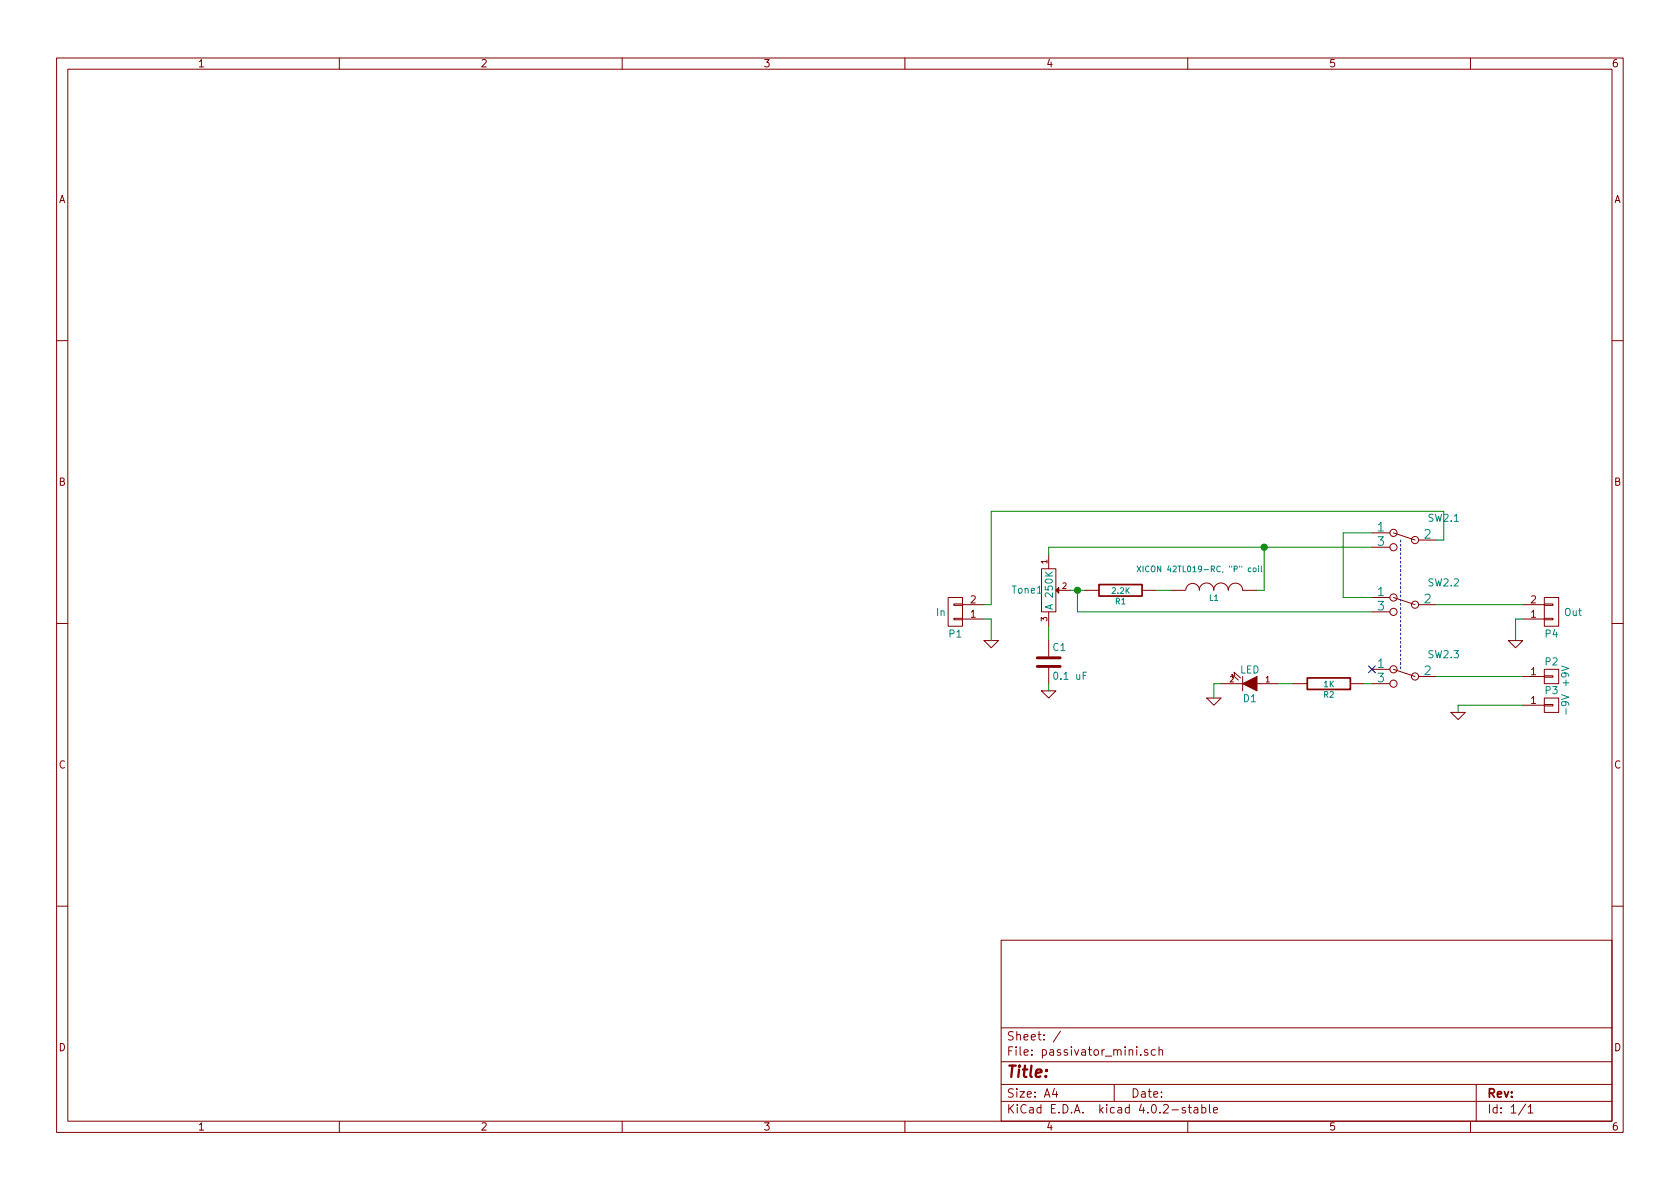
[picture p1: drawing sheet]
EESchema Schematic File Version 2
LIBS:passivator_mini-rescue
LIBS:USER
LIBS:device
LIBS:conn
LIBS:analog_switches
LIBS:power
LIBS:passivator_mini-cache
EELAYER 25 0
EELAYER END
$Descr A4 11693 8268
encoding utf-8
Sheet 1 1
Title ""
Date ""
Rev ""
Comp ""
Comment1 ""
Comment2 ""
Comment3 ""
Comment4 ""
$EndDescr
$Comp
L POT Tone1
U 1 1
P 7300 4100
F 0 "Tone1" V 7300 3950 50  0000 C CNN
F 1 "A 250K" H 7300 4100 50  0000 C CNN
F 2 "" H 7300 4100 60  0000 C CNN
F 3 "" H 7300 4100 60  0000 C CNN
	1    7300 4100
	0    1    1    0   
$EndComp
$Comp
L R-RESCUE-passivator_mini R1
U 1 1
P 7800 4100
F 0 "R1" V 7880 4100 40  0000 C CNN
F 1 "2.2K" V 7807 4101 40  0000 C CNN
F 2 "" V 7730 4100 30  0000 C CNN
F 3 "" H 7800 4100 30  0000 C CNN
	1    7800 4100
	0    1    1    0   
$EndComp
$Comp
L INDUCTOR L1
U 1 1
P 8450 4100
F 0 "L1" V 8400 4100 40  0000 C CNN
F 1 "XICON 42TL019-RC, \"P\" coil" V 8600 4200 40  0000 C CNN
F 2 "" H 8450 4100 60  0000 C CNN
F 3 "" H 8450 4100 60  0000 C CNN
	1    8450 4100
	0    -1   -1   0   
$EndComp
$Comp
L CONN_01X02 P1
U 1 1
P 6650 4250
F 0 "P1" H 6650 4400 50  0000 C CNN
F 1 "In" H 6750 4250 50  0000 C CNN
F 2 "" H 6650 4250 60  0000 C CNN
F 3 "" H 6650 4250 60  0000 C CNN
	1    6650 4250
	-1   0    0    1   
$EndComp
$Comp
L CONN_01X02 P4
U 1 1
P 10800 4250
F 0 "P4" H 10800 4400 50  0000 C CNN
F 1 "Out" H 10950 4250 50  0000 C CNN
F 2 "" H 10800 4250 60  0000 C CNN
F 3 "" H 10800 4250 60  0000 C CNN
	1    10800 4250
	1    0    0    1   
$EndComp
$Comp
L SWITCH_INV_SMALL SW2.1
U 1 1
P 9750 3750
F 0 "SW2.1" H 9450 3900 50  0000 C CNN
F 1 "SWITCH_INV_SMALL" H 9500 3600 50  0001 C CNN
F 2 "" H 9650 3750 60  0000 C CNN
F 3 "" H 9650 3750 60  0000 C CNN
	1    9750 3750
	-1   0    0    -1  
$EndComp
$Comp
L SWITCH_INV_SMALL SW2.2
U 1 1
P 9750 4200
F 0 "SW2.2" H 9450 4350 50  0000 C CNN
F 1 "SWITCH_INV_SMALL" H 9500 4050 50  0001 C CNN
F 2 "" H 9650 4200 60  0000 C CNN
F 3 "" H 9650 4200 60  0000 C CNN
	1    9750 4200
	-1   0    0    -1  
$EndComp
$Comp
L SWITCH_INV_SMALL SW2.3
U 1 1
P 9750 4700
F 0 "SW2.3" H 9450 4850 50  0000 C CNN
F 1 "SWITCH_INV_SMALL" H 9500 4550 50  0001 C CNN
F 2 "" H 9650 4700 60  0000 C CNN
F 3 "" H 9650 4700 60  0000 C CNN
	1    9750 4700
	-1   0    0    -1  
$EndComp
$Comp
L LED-RESCUE-passivator_mini D1
U 1 1
P 8700 4750
F 0 "D1" H 8700 4850 50  0000 C CNN
F 1 "LED" H 8700 4650 50  0000 C CNN
F 2 "" H 8700 4750 60  0000 C CNN
F 3 "" H 8700 4750 60  0000 C CNN
	1    8700 4750
	-1   0    0    1   
$EndComp
$Comp
L R-RESCUE-passivator_mini R2
U 1 1
P 9250 4750
F 0 "R2" V 9330 4750 40  0000 C CNN
F 1 "1K" V 9257 4751 40  0000 C CNN
F 2 "" V 9180 4750 30  0000 C CNN
F 3 "" H 9250 4750 30  0000 C CNN
	1    9250 4750
	0    1    1    0   
$EndComp
$Comp
L GND-RESCUE-passivator_mini #PWR3
U 1 1
P 8450 4850
F 0 "#PWR3" H 8450 4850 30  0001 C CNN
F 1 "GND" H 8450 4780 30  0001 C CNN
F 2 "" H 8450 4850 60  0000 C CNN
F 3 "" H 8450 4850 60  0000 C CNN
	1    8450 4850
	1    0    0    -1  
$EndComp
Wire Wire Line
	7450 4100 7500 4100
Wire Wire Line
	7500 4100 7550 4100
Wire Wire Line
	8050 4100 8150 4100
Wire Wire Line
	10000 4700 10600 4700
Wire Wire Line
	9500 4750 9550 4750
Wire Wire Line
	8900 4750 9000 4750
Wire Wire Line
	8500 4750 8450 4750
Wire Wire Line
	8450 4750 8450 4850
Wire Wire Line
	7300 3800 8800 3800
Wire Wire Line
	8800 3800 9550 3800
Wire Wire Line
	7300 3800 7300 3850
Wire Wire Line
	7500 4100 7500 4250
Wire Wire Line
	7500 4250 9550 4250
Connection ~ 7500 4100
Wire Wire Line
	9350 4150 9550 4150
Wire Wire Line
	6900 3550 10050 3550
Wire Wire Line
	6900 3550 6900 4200
Wire Wire Line
	6900 4200 6850 4200
Wire Wire Line
	10050 3550 10050 3750
Wire Wire Line
	10050 3750 10000 3750
Wire Wire Line
	10000 4200 10600 4200
Wire Wire Line
	10600 4300 10550 4300
Wire Wire Line
	10550 4300 10550 4450
$Comp
L GND-RESCUE-passivator_mini #PWR5
U 1 1
P 10550 4450
F 0 "#PWR5" H 10550 4450 30  0001 C CNN
F 1 "GND" H 10550 4380 30  0001 C CNN
F 2 "" H 10550 4450 60  0000 C CNN
F 3 "" H 10550 4450 60  0000 C CNN
	1    10550 4450
	1    0    0    -1  
$EndComp
Wire Wire Line
	8800 3800 8800 4100
Wire Wire Line
	8800 4100 8750 4100
Connection ~ 8800 3800
Wire Wire Line
	7300 4350 7300 4450
$Comp
L GND-RESCUE-passivator_mini #PWR1
U 1 1
P 6900 4450
F 0 "#PWR1" H 6900 4450 30  0001 C CNN
F 1 "GND" H 6900 4380 30  0001 C CNN
F 2 "" H 6900 4450 60  0000 C CNN
F 3 "" H 6900 4450 60  0000 C CNN
	1    6900 4450
	1    0    0    -1  
$EndComp
Wire Wire Line
	6850 4300 6900 4300
$Comp
L CONN_01X01 P2
U 1 1
P 10800 4700
F 0 "P2" H 10800 4800 50  0000 C CNN
F 1 "+9V" V 10900 4700 50  0000 C CNN
F 2 "" H 10800 4700 60  0000 C CNN
F 3 "" H 10800 4700 60  0000 C CNN
	1    10800 4700
	1    0    0    -1  
$EndComp
$Comp
L CONN_01X01 P3
U 1 1
P 10800 4900
F 0 "P3" H 10800 5000 50  0000 C CNN
F 1 "-9V" V 10900 4900 50  0000 C CNN
F 2 "" H 10800 4900 60  0000 C CNN
F 3 "" H 10800 4900 60  0000 C CNN
	1    10800 4900
	1    0    0    -1  
$EndComp
Wire Wire Line
	10150 4900 10600 4900
Wire Wire Line
	10150 4900 10150 4950
$Comp
L GND-RESCUE-passivator_mini #PWR4
U 1 1
P 10150 4950
F 0 "#PWR4" H 10150 4950 30  0001 C CNN
F 1 "GND" H 10150 4880 30  0001 C CNN
F 2 "" H 10150 4950 60  0000 C CNN
F 3 "" H 10150 4950 60  0000 C CNN
	1    10150 4950
	1    0    0    -1  
$EndComp
NoConn ~ 9550 4650
Wire Notes Line
	9750 3750 9750 4650
Wire Wire Line
	6900 4300 6900 4450
$Comp
L GND-RESCUE-passivator_mini #PWR2
U 1 1
P 7300 4800
F 0 "#PWR2" H 7300 4800 30  0001 C CNN
F 1 "GND" H 7300 4730 30  0001 C CNN
F 2 "" H 7300 4800 60  0000 C CNN
F 3 "" H 7300 4800 60  0000 C CNN
	1    7300 4800
	1    0    0    -1  
$EndComp
Wire Wire Line
	9550 3700 9350 3700
Wire Wire Line
	9350 3700 9350 4150
$Comp
L C C1
U 1 1
P 7300 4600
F 0 "C1" H 7325 4700 50  0000 L CNN
F 1 "0.1 uF" H 7325 4500 50  0000 L CNN
F 2 "" H 7338 4450 50  0000 C CNN
F 3 "" H 7300 4600 50  0000 C CNN
	1    7300 4600
	1    0    0    -1  
$EndComp
Wire Wire Line
	7300 4750 7300 4800
$EndSCHEMATC
